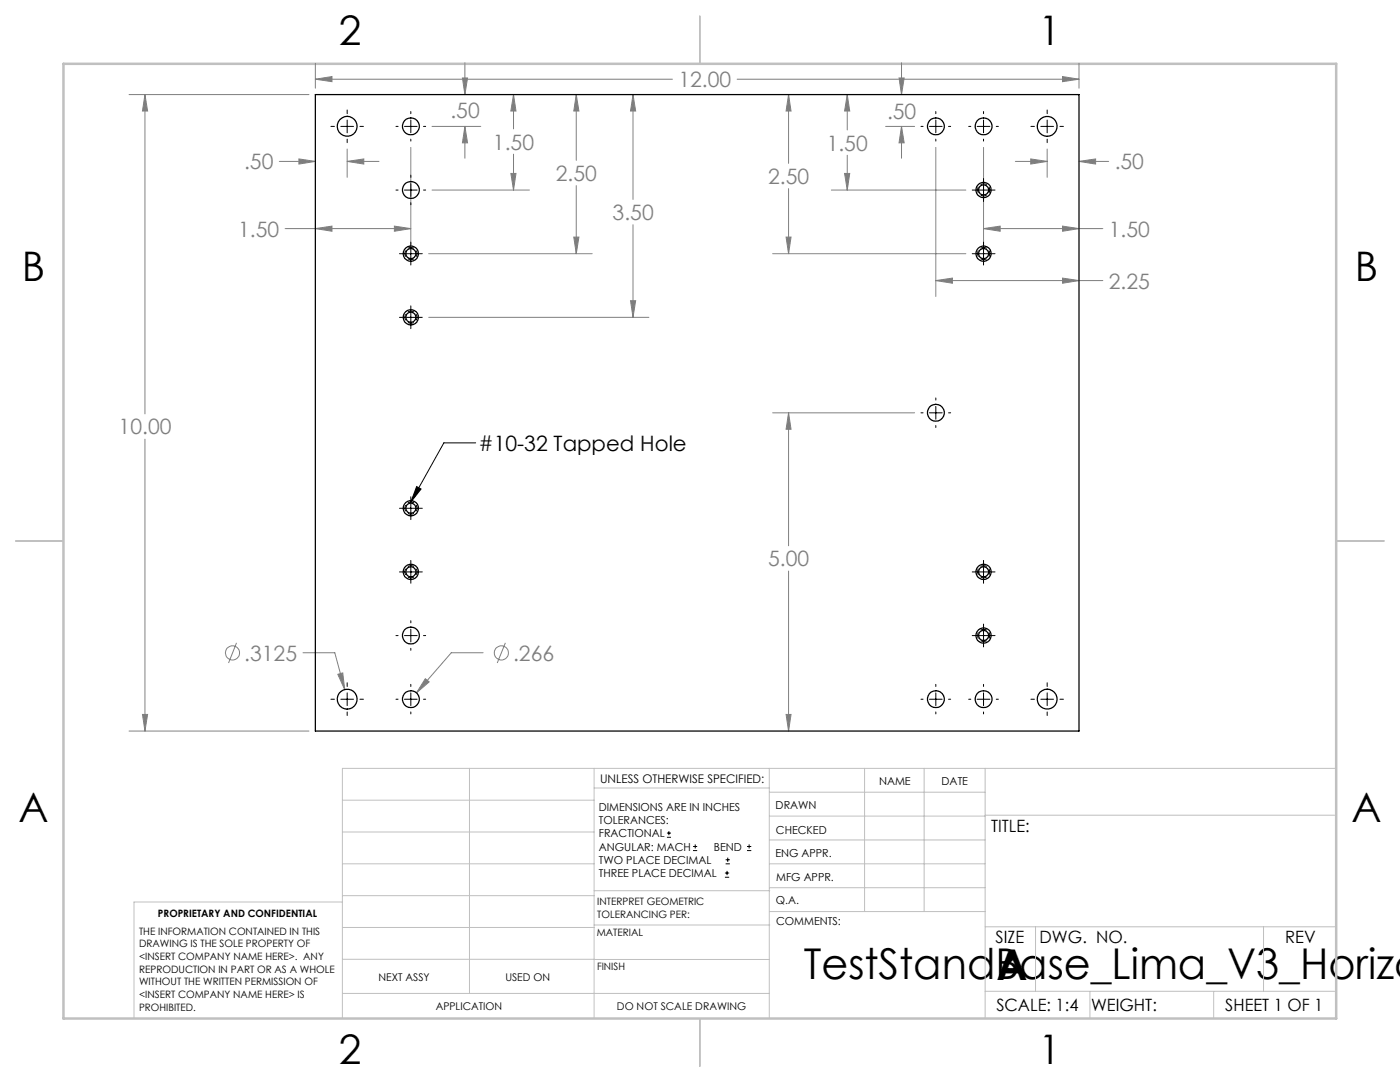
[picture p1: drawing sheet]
<svg xmlns="http://www.w3.org/2000/svg" width="279mm" height="216mm" viewBox="0 0 279 216" stroke-linecap="round" stroke-linejoin="round" font-family="sans-serif">
<g fill="none" stroke="#808080" stroke-width=".2">
<path d="M25.8 18.9h35.9M28.9 18.9l.6 3.3h-1.1zM28.9 18.9v63.7M62.9 15.8l3.4-.5v1zM62.9 12.6v5M62.9 15.8h71.3M92.3 15.6h1l-.5 3.3zM92.8 12.5v6.4M102.5 18.9l.5 3.3h-1zM102.5 18.9v6.8M115 18.9l.5 3.3h-1zM115 18.9v13.1"/>
<path d="M126.3 18.9l.6 3.3h-1.1zM126.3 18.9v20.9M147.1 15.8h68.2M157.4 18.9v13.7M157.4 18.9l.5 3.3h-1zM169.1 18.9l.5 3.3h-1zM169.1 18.9v7M179.4 15.6h1l-.5 3.3zM179.9 12.5v6.4M212.1 15.3l3.2 .5-3.2 .5zM215.3 12.6v5M55.7 32.2h7.2"/>
<path d="M59.7 31.7l3.2 .5-3.2 .5zM69.3 32.2l3.3-.5v1zM69.3 32.2h6.3M69.3 29.7v5.7M82 29.4v19.4M86.2 37.9h19.5M86.2 25.2h9.8M92.8 25.2l.5 3.3h-1zM92.8 25.2v6.4M102 34.6h1l-.5 3.3zM102.5 30.8v7.1M115 37v13.6"/>
<path d="M157.4 37.6v13M165.9 37.9h26.9M168.6 34.6h1l-.5 3.3zM169.1 31v6.9M176.7 25.2h5.8M179.9 25.2l.5 3.3h-1zM179.9 25.2v6.4M186.8 29.4v29.8M196.3 29.4v19.4M202.6 32.2h6.4M205.7 31.7l3.3 .5-3.3 .5zM209 29.7v5.7"/>
<path d="M215.3 32.2h6M215.3 32.2l3.4-.5v1zM56.9 45.6h25.1M62.9 45.6l3.4-.5v1zM78.7 45.1l3.3 .5-3.3 .5zM85.5 50.6h32.7M114.5 47.3h1l-.5 3.3zM126.3 44.8v18.5M154.2 50.6h38.6M156.9 47.3h1l-.5 3.3zM186.8 56l3.3-.5v1zM186.8 56h33.3"/>
<path d="M196.3 45.6l3.3-.5v1zM196.3 45.6h23.8M212.1 45.1l3.2 .5-3.2 .5zM212.1 55.5l3.2 .5-3.2 .5zM85.5 63.3h44M125.8 60h1.1l-.6 3.3zM28.9 87.6v58.3M154.2 82.4h28.3M157.4 82.4v26.5M157.4 82.4l.5 3.3h-1zM157.4 113.9v32M47.2 128.3l-1.6 4"/>
<path d="M60.5 130.2h6.3l2 7.4M67.4 134.5l1-.2 .4 3.3zM84.9 135.4l.8 .7-2.6 2.2zM96.4 130.2h-6.3l-7 8.1M100.9 128.3l-1.7 4M25.8 145.9h35.9M28.4 142.6h1.1l-.6 3.3zM156.9 142.6h1l-.5 3.3z"/>
<circle cx="46.4" cy="130.3" r="1.4"/>
<circle cx="100.1" cy="130.3" r="1.4"/>
</g>
<g fill="none" stroke="#000" stroke-width=".2">
<path d="M66 25.2h.7M68 25.2h2.6M69.3 21.9v.8M69.3 24v2.5M69.3 27.8v.7M71.8 25.2h.7M79 25.2h.4M79 37.9h.4M80.7 25.2h2.6M80.7 37.9h2.6M82 22.3v.4M82 24v2.5"/>
<path d="M82 27.8v.4M82 35v.4M82 36.7v2.5M84.5 25.2h.4M84.5 37.9h.4M183.8 25.2h.4M185.5 25.2h2.5M186.8 22.3v.4M186.8 24v2.5M186.8 27.8v.4M189.3 25.2h.4M193.3 25.2h.4"/>
<path d="M194 37.9h4.6M195 25.2h2.6M196.3 22.3v.4M196.3 24v2.5M196.3 27.8v.4M196.3 35.6v4.6M198.8 25.2h.4M205.7 25.2h.7M207.7 25.2h2.6M209 21.9v.8M209 24v2.5M209 27.8v.7"/>
<path d="M211.5 25.2h.7M79.7 50.6h4.6M82 40.5v.4M82 48.3v4.6M194 50.6h4.6M196.3 48.3v4.6M79.7 63.3h4.6M82 61v4.6M186.8 79.4v.4M82 99.1v4.6M83.1 97.1l.9 .5-2 2.6zM94.9 88.4h-6.3l-6.6 11.8"/>
<path d="M183.8 82.4h.4M185.5 82.4h2.5M186.8 81.1v2.5M186.8 84.9v.4M189.3 82.4h.4M79.7 101.4h4.6M79.7 114.1h4.6M82 111.8v4.6M194 114.1h4.6M196.3 111.8v4.6M66 139.5h.7M68 139.5h2.6"/>
<path d="M69.3 136.2v.8M69.3 138.3v2.5M71.8 139.5h.7M79 139.5h.4M79 126.8h.4M80.7 139.5h2.6M80.7 126.8h2.6M82 123.9v.4M82 125.6v2.5M82 129.4v.4M82 136.6v.4M82 138.3v2.5"/>
<path d="M84.5 139.5h.4M84.5 126.8h.4M183.8 139.5h.4M185.5 139.5h2.5M186.8 136.6v.4M186.8 138.3v2.5M189.3 139.5h.4M193.3 139.5h.4M194 126.8h4.6M195 139.5h2.6M196.3 124.5v4.6M196.3 136.6v.4"/>
<path d="M196.3 138.3v2.5M198.8 139.5h.4M205.7 139.5h.7M207.7 139.5h2.6M209 136.2v.8M209 138.3v2.5M211.5 139.5h.7M69.3 142.1v.7M82 142.1v.4M186.8 142.1v.4M196.3 142.1v.4M209 142.1v.7"/>
<path d="M133.1 167.1h.8M133.1 166.2h.8M133.5 165.8v.9M138.3 169.7h.8M138.3 168.9h.8M138.7 168.5v.8M144.7 175h.8M144.7 174.2h.8M144.8 172.4h.9M144.8 171.6h.9M145.1 173.8v.8M145.2 171.1v.9"/>
<path d="M149.1 169.7h.8M149.1 168.9h.8M149.5 168.5v.8"/>
</g>
<path d="M196.3 39.1a1.21 1.21 0 0 1-1.1-1.8 1.21 1.21 0 0 1 2.1-.1 1.21 1.21 0 0 1-.8 1.9h-.2M82 51.8a1.21 1.21 0 0 1-1.1-1.8 1.21 1.21 0 0 1 2.1-.1 1.21 1.21 0 0 1-.8 1.9h-.2M196.3 51.8a1.21 1.21 0 0 1-1.1-1.8 1.21 1.21 0 0 1 2.1-.1 1.21 1.21 0 0 1-.8 1.9h-.2M82 64.5a1.21 1.21 0 0 1-1.1-1.8 1.21 1.21 0 0 1 2.1-.1 1.21 1.21 0 0 1-.8 1.9h-.2M82 102.6a1.21 1.21 0 0 1-1.1-1.8 1.21 1.21 0 0 1 2.1-.1 1.21 1.21 0 0 1-.8 1.9h-.2M82 115.3a1.21 1.21 0 0 1-1.1-1.8 1.21 1.21 0 0 1 2.1-.1 1.21 1.21 0 0 1-.8 1.9h-.2M196.3 115.3a1.21 1.21 0 0 1-1.1-1.8 1.21 1.21 0 0 1 2.1-.1 1.21 1.21 0 0 1-.8 1.9h-.2M196.3 128a1.21 1.21 0 0 1-1.1-1.8 1.21 1.21 0 0 1 2.1-.1 1.21 1.21 0 0 1-.8 1.9h-.2" fill="none" stroke="#000" stroke-width=".2" stroke-dasharray="1.3 .6" stroke-dashoffset=".7" stroke-linecap="butt"/>
<g fill="none" stroke="#c0c0c0" stroke-width=".2">
<path d="M68.3 159.7h50.3M93.7 153.3v44.9M118.6 153.3v49.9M118.6 157.2h34.9M153.5 153.3v49.9M153.5 158.1h43.1M172.5 153.3v28.6M184.4 153.3v28.6M196.6 153.3v49.9M266.7 153.3h-198.4v49.9M68.3 178.7h50.3M68.3 172.4h50.3"/>
<path d="M68.3 166h50.3M68.3 180h-41.6v23.2M118.6 177.7h35M153.5 167.6h43.1M153.5 162.8h43.1M153.5 172.4h43.1M153.5 177.1h43.1M196.6 162.7h70.1M68.3 198.2h85.2M68.3 191.4l85.2 .1M68.3 185.1h50.3M118.6 184.6h35"/>
<path d="M153.6 181.9h43M196.6 197.8h70.1M196.6 184.9h70.1M206.7 184.9v12.9M217.5 197.8v5.4M242.2 197.8v5.4M252.2 184.9v12.9"/>
</g>
<path d="M139.7 3.2v9.5M3.1 107.9h9.6M266.7 107.9h9.5M139.7 203.2v9.6" fill="none" stroke="#c0c0c0" stroke-width=".25"/>
<path d="M12.7 12.7h254v190.5h-254z" fill="none" stroke="#c0c0c0" stroke-width=".5"/>
<path d="M28.9 18.9l.6 3.3h-1.1zM28.4 142.6h1.1l-.6 3.3zM212.1 15.3l3.2 .5-3.2 .5zM62.9 15.8l3.4-.5v1zM205.7 31.7l3.3 .5-3.3 .5zM215.3 32.2l3.4-.5v1zM196.3 45.6l3.3-.5v1zM212.1 45.1l3.2 .5-3.2 .5zM69.3 32.2l3.3-.5v1zM59.7 31.7l3.2 .5-3.2 .5zM78.7 45.1l3.3 .5-3.3 .5zM62.9 45.6l3.4-.5v1zM186.8 56l3.3-.5v1zM212.1 55.5l3.2 .5-3.2 .5zM114.5 47.3h1l-.5 3.3zM115 18.9l.5 3.3h-1zM102 34.6h1l-.5 3.3zM102.5 18.9l.5 3.3h-1zM92.8 25.2l.5 3.3h-1zM92.3 15.6h1l-.5 3.3zM125.8 60h1.1l-.6 3.3zM126.3 18.9l.6 3.3h-1.1zM179.9 25.2l.5 3.3h-1zM179.4 15.6h1l-.5 3.3zM168.6 34.6h1l-.5 3.3zM169.1 18.9l.5 3.3h-1zM156.9 47.3h1l-.5 3.3zM157.4 18.9l.5 3.3h-1zM157.4 82.4l.5 3.3h-1zM156.9 142.6h1l-.5 3.3zM67.4 134.5l1.4 3.1-.4-3.3zM84.9 135.4l-1.8 2.9 2.6-2.2z" fill="#808080"/>
<path d="M83.1 97.1l.9 .5-2 2.6z" fill="#000"/>
<g fill="none" stroke="#000" stroke-width=".25">
<path d="M62.9 18.9h152.4v127h-152.4z"/>
<circle cx="69.3" cy="25.2" r="1.99"/>
<circle cx="82" cy="25.2" r="1.69"/>
<circle cx="82" cy="37.9" r="1.69"/>
<circle cx="186.8" cy="25.2" r="1.69"/>
<circle cx="196.3" cy="37.9" r="1.02"/>
<circle cx="196.3" cy="25.2" r="1.69"/>
<circle cx="196.3" cy="37.9" r="1.53"/>
<circle cx="209" cy="25.2" r="1.99"/>
<circle cx="82" cy="50.6" r="1.02"/>
<circle cx="82" cy="50.6" r="1.53"/>
<circle cx="196.3" cy="50.6" r="1.02"/>
<circle cx="196.3" cy="50.6" r="1.53"/>
<circle cx="82" cy="63.3" r="1.02"/>
<circle cx="82" cy="63.3" r="1.53"/>
<circle cx="186.8" cy="82.4" r="1.69"/>
<circle cx="82" cy="114.1" r="1.02"/>
<circle cx="82" cy="101.4" r="1.02"/>
<circle cx="82" cy="114.1" r="1.53"/>
<circle cx="82" cy="101.4" r="1.53"/>
<circle cx="196.3" cy="114.1" r="1.02"/>
<circle cx="196.3" cy="114.1" r="1.53"/>
<circle cx="69.3" cy="139.5" r="1.99"/>
<circle cx="82" cy="139.5" r="1.69"/>
<circle cx="82" cy="126.8" r="1.69"/>
<circle cx="186.8" cy="139.5" r="1.69"/>
<circle cx="196.3" cy="126.8" r="1.02"/>
<circle cx="196.3" cy="139.5" r="1.69"/>
<circle cx="196.3" cy="126.8" r="1.53"/>
<circle cx="209" cy="139.5" r="1.99"/>
</g>
<g font-size="8.5">
<text x="160.4" y="195.4">TestStandBase_Lima_V3_Horizo</text>
<text x="198.9" y="195.5">A</text>
</g>
<g font-size="8.1">
<text x="67.6" y="8.9">2</text>
<text x="207.3" y="8.9">1</text>
<text x="4.4" y="56.2">B</text>
<text x="270.4" y="56.2">B</text>
<text x="3.7" y="164.1">A</text>
<text x="269.7" y="164.1">A</text>
<text x="67.6" y="212.4">2</text>
<text x="207.3" y="212.4">1</text>
</g>
<g font-size="4.2" fill="#808080">
<text x="135.4" y="17.4">12.00</text>
<text x="89.9" y="23.6">.50</text>
<text x="177" y="23.8">.50</text>
<text x="98.4" y="29.8">1.50</text>
<text x="48.7" y="33.8">.50</text>
<text x="165" y="30">1.50</text>
<text x="222.5" y="33.8">.50</text>
<text x="110.9" y="36.1">2.50</text>
<text x="153.3" y="36.7">2.50</text>
<text x="47.5" y="47.2">1.50</text>
<text x="122.3" y="43.9">3.50</text>
<text x="221.3" y="47.2">1.50</text>
<text x="221.3" y="57.6">2.25</text>
<text x="23.7" y="86.7">10.00</text>
<text x="153.3" y="113">5.00</text>
<text x="48.8" y="131.8">.3125</text>
<text x="102.4" y="131.8">.266</text>
</g>
<text font-size="4.2" x="95.5" y="90">#10-32 Tapped Hole</text>
<g font-size="3.4">
<text x="197.8" y="166">TITLE:</text>
<text x="198.7" y="188.1">SIZE</text>
<text x="207.5" y="188.1">DWG. NO.</text>
<text x="256.5" y="188.2">REV</text>
<text x="198.8" y="201.7">SCALE: 1:4</text>
<text x="217.7" y="201.8">WEIGHT:</text>
<text x="244.5" y="201.7">SHEET 1 OF 1</text>
</g>
<text font-size="2.4" x="119.8" y="156.2">UNLESS OTHERWISE SPECIFIED:</text>
<g font-size="2.2">
<text x="119.5" y="161.8">DIMENSIONS ARE IN INCHES</text>
<text x="154.8" y="161.4">DRAWN</text>
<text x="175.4" y="156.6">NAME</text>
<text x="187.9" y="156.7">DATE</text>
<text x="119.5" y="164.4">TOLERANCES:</text>
<text x="119.5" y="167.1">FRACTIONAL</text>
<text x="154.9" y="166.3">CHECKED</text>
<text x="119.5" y="169.7">ANGULAR: MACH</text>
<text x="119.5" y="172.4">TWO PLACE DECIMAL</text>
<text x="142.5" y="169.7">BEND</text>
<text x="154.8" y="171">ENG APPR.</text>
<text x="119.5" y="175">THREE PLACE DECIMAL</text>
<text x="154.9" y="175.7">MFG APPR.</text>
<text x="154.9" y="180.4">Q.A.</text>
<text x="154.9" y="184.6">COMMENTS:</text>
</g>
<g font-size="2.1">
<text x="75.5" y="195.7">NEXT ASSY</text>
<text x="100.9" y="195.7">USED ON</text>
<text x="86.9" y="201.5">APPLICATION</text>
<text x="123.1" y="201.6">DO NOT SCALE DRAWING</text>
</g>
<g font-size="2">
<text x="31.5" y="182.9">PROPRIETARY AND CONFIDENTIAL</text>
<text x="119.2" y="180.6">INTERPRET GEOMETRIC</text>
<text x="119.2" y="183.1">TOLERANCING PER:</text>
<text x="27.8" y="186.5">THE INFORMATION CONTAINED IN THIS</text>
<text x="27.8" y="189">DRAWING IS THE SOLE PROPERTY OF</text>
<text x="27.8" y="191.6">&lt;INSERT COMPANY NAME HERE&gt;. ANY</text>
<text x="119.1" y="186.7">MATERIAL</text>
<text x="27.8" y="194.1">REPRODUCTION IN PART OR AS A WHOLE</text>
<text x="27.8" y="196.6">WITHOUT THE WRITTEN PERMISSION OF</text>
<text x="119.1" y="193.5">FINISH</text>
<text x="27.8" y="199.1">&lt;INSERT COMPANY NAME HERE&gt; IS</text>
<text x="27.8" y="201.7">PROHIBITED.</text>
</g>
</svg>
